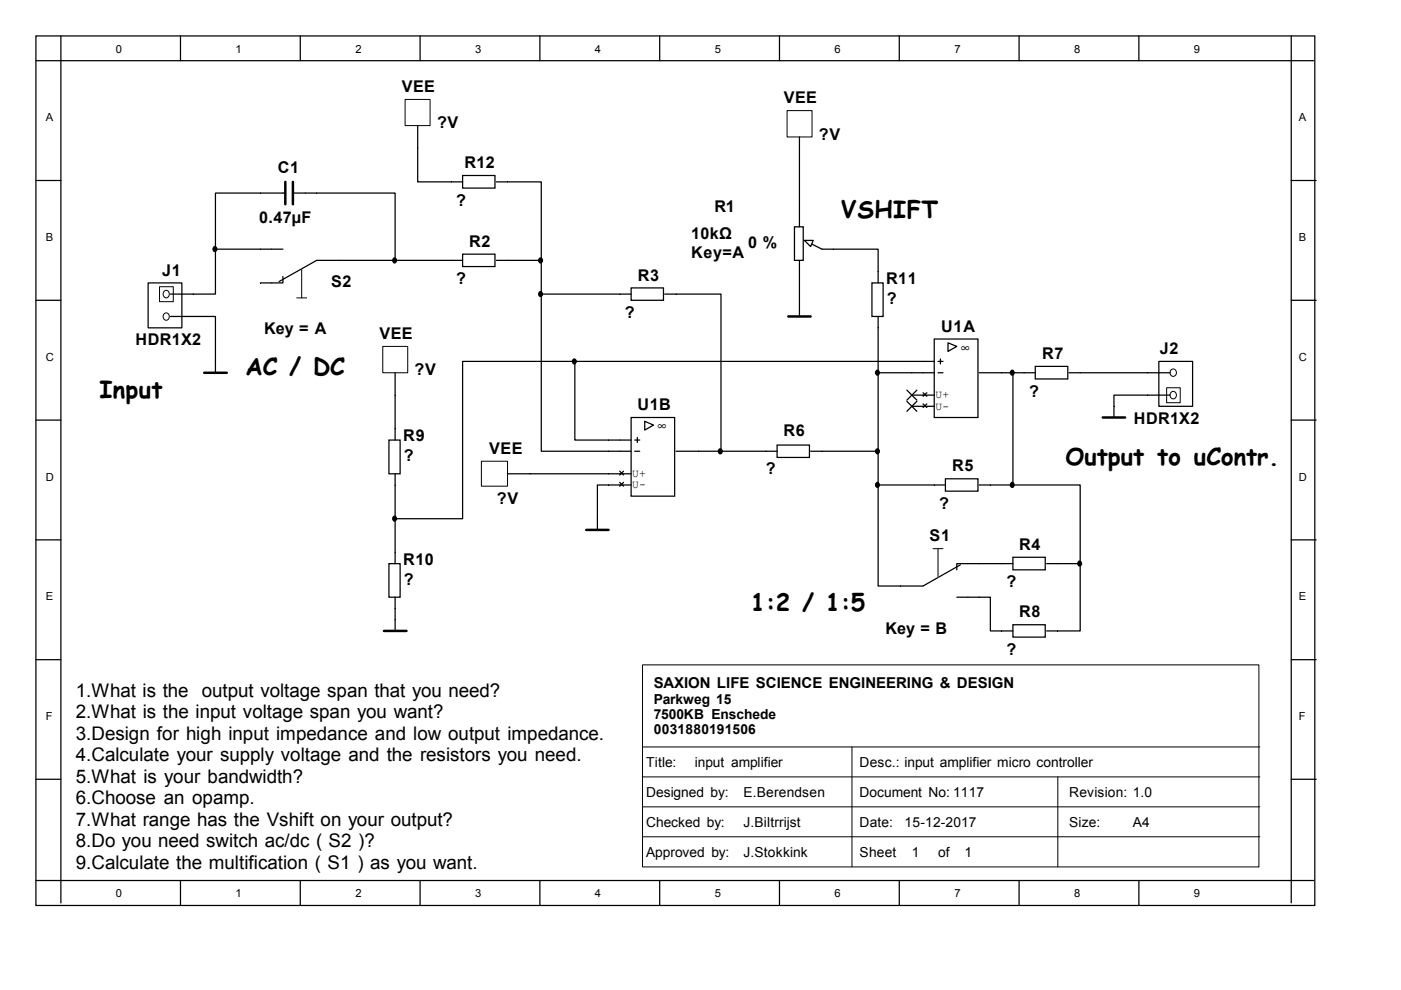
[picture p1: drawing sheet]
<svg xmlns="http://www.w3.org/2000/svg" width="297mm" height="210mm" viewBox="0 0 297 210" stroke-linecap="round" stroke-linejoin="round" font-family="sans-serif">
<g fill="none" stroke="#000" stroke-width=".26">
<path d="M7.6 7.6h271.2v184.4h-271.2zM7.6 12.9h270.9M12.9 7.6v183.8M38.3 7.6v5.3M63.7 7.6v5.3M89.1 7.6v5.3M114.5 7.6v5.3M139.9 7.6v5.3M165.3 7.6v5.3M190.7 7.6v5.3M216.1 7.6v5.3M241.5 7.6v5.3"/>
<path d="M273.8 7.6v183.8M7.6 38.3h5.3M273.8 38.3h5.3M170.6 51l3.7 1.8M7.6 63.7h5.3M45.7 76.6v2.4M169.5 64.7v2.4M193.3 79h4.8M193.3 76.6h4.8M198.1 71.9h9.2v16.6h-9.2zM198.9 79h1M198.9 76.6h1"/>
<path d="M199.4 76.1v1.1M201 72.7l1.9 .7-1.9 1.1zM207.6 79h4.8M273.8 63.7h5.3M7.6 89.1h5.3M129 95.7h4.8M129 93.3h4.8M131.4 99.9l.8 .8M132.2 99.9l-.8 .8M133.8 88.5h9.2v16.7h-9.2zM134.6 95.7h1M134.6 93.3h1"/>
<path d="M135.1 92.8v1M136.7 89.3l1.9 .8-1.9 1.1zM143.3 95.7h4.8M192.3 85.1l2.1 2.1M192.3 82.7l2.1 2.1M193.3 86.1h4.8M193.3 83.8h4.8M194.4 85.1l-2.1 2.1M194.4 82.7l-2.1 2.1M195.7 83.3l.8 .7M195.7 85.6l.8 .8M196.5 83.3l-.8 .7"/>
<path d="M196.5 85.6l-.8 .8M236.2 86.1v2.4M273.8 89.1h5.3M7.6 114.5h5.3M126.7 110v2.4M129 102.8h4.8M129 100.5h4.8M131.4 102.3l.8 .8M132.2 102.3l-.8 .8M203.6 119.8l-7.9 4.4h-4.8M207.6 119.5h-4.7v1.3M273.8 114.5h5.3"/>
<path d="M7.6 139.9h5.3M83.8 131.4v2.4M202.9 126.6h4.7M273.8 139.9h5.3M7.6 165.2h5.3M273.8 165.2h5.3M7.6 186.7h270.9M38.3 186.7v5.3M63.7 186.7v5.3M89.1 186.7v5.3M114.5 186.7v5.3M139.9 186.7v5.3"/>
<path d="M165.3 186.7v5.3M190.7 186.7v5.3M216.1 186.7v5.3M241.5 186.7v5.3"/>
</g>
<path d="M197.8 116.3h2.1M136.2 158.4h130.9M136.2 141h130.7v42.8h-130.7zM180.6 158.4v25.4M136.2 164.7h130.9M136.2 171.1h130.9M136.2 177.4h130.9M224.3 164.7v19.1" fill="none" stroke="#000" stroke-width=".21"/>
<path d="M43.3 79h4.8M167.1 67.1h4.8M233.8 88.5h4.7M124.3 112.4h4.7M81.4 133.8h4.8" fill="none" stroke="#000" stroke-width=".53"/>
<path d="M198.9 116.3v6.1" fill="none" stroke="#fff" stroke-width=".21" stroke-dasharray="6.1 2"/>
<path d="M198.9 116.3v6.1" fill="none" stroke="#000" stroke-width=".21" stroke-dasharray="6.1 2"/>
<path d="M170.6 51h1.8l-.5 1.3z" fill="#fff"/>
<g fill="none" stroke="#000" stroke-width=".26">
<path d="M88.6 26.6v12h9.5M98.1 37.2h6.8v2.7h-6.8zM105.2 38.6h9.6v16.6M169.5 29v19.1M31.4 60h7.2v9.5h-7.2zM45.4 52.4a.48 .48 0 0 1 .6 .4 .48 .48 0 0 1-.6 .5 .65 .65 0 0 1 0-.9zM45.7 52.8v9.6h-9.6M45.7 52.8h14.3M60 58.6v1.4h-4.8M60.5 40.9h-14.8v11.9M62.1 40.9h21.7v14.3M83.5 54.8a.48 .48 0 0 1 .6 .4 .48 .48 0 0 1-.6 .5 .65 .65 0 0 1 0-.9z"/>
<path d="M98.1 53.9h6.8v2.6h-6.8zM98.1 55.2h-31l-7.9 4.5M105.2 55.2h9.6M114.4 54.8a.48 .48 0 0 1 .6 .4 .48 .48 0 0 1-.6 .5 .65 .65 0 0 1 0-.9zM114.8 55.2v7.2M168.4 48.1h1.9v7.1h-1.9zM169.5 55.2v9.5M170.6 51h1.8l-.5 1.3zM174.3 52.8h11.9v7.2M184.9 60h2.3v7.1h-2.3zM36.1 67.1h9.6v9.5M83.8 79v14.3"/>
<path d="M114.4 61.9a.48 .48 0 0 1 .6 .4 .48 .48 0 0 1-.6 .5 .65 .65 0 0 1 0-.9zM114.8 62.4v33.3h14.2M114.8 62.4h19M121.6 76.2a.48 .48 0 0 1 .6 .4 .48 .48 0 0 1-.6 .5 .65 .65 0 0 1 0-.9zM121.9 76.6v16.7h7.1M121.9 76.6h-23.8v33.4h-14.3M121.9 76.6h71.4M133.8 61h6.9v2.7h-6.9zM140.9 62.4h12v33.3M185.8 78.6a.47 .47 0 0 1 .6 .4 .47 .47 0 0 1-.6 .5 .58 .58 0 0 1 0-.9zM186.2 79h7.1M186.2 67.1v35.7"/>
<path d="M212.4 79h7.1M214.4 78.6a.47 .47 0 0 1 .6 .4 .47 .47 0 0 1-.6 .5 .58 .58 0 0 1 0-.9zM214.8 79v23.8M219.5 77.7h6.9v2.6h-6.9zM226.6 79h21.5M245.7 76.6h7.2v9.5h-7.2zM82.5 93.3h2.3v7.2h-2.3zM148.1 95.7h16.7M152.5 95.2a.48 .48 0 0 1 .6 .5 .48 .48 0 0 1-.6 .4 .65 .65 0 0 1 0-.9zM164.8 94.4h6.8v2.6h-6.8zM171.9 95.7h14.3M185.8 95.2a.47 .47 0 0 1 .6 .5 .47 .47 0 0 1-.6 .4 .59 .59 0 0 1 0-.9z"/>
<path d="M248.1 83.8h-11.9v2.3M82.5 119.5h2.3v7.1h-2.3zM83.5 109.5a.47 .47 0 0 1 .6 .5 .47 .47 0 0 1-.6 .4 .64 .64 0 0 1 0-.9zM83.8 100.5v19M107.6 100.5h21.4M129 102.8h-2.3v7.2M185.8 102.4a.47 .47 0 0 1 .6 .4 .47 .47 0 0 1-.6 .5 .59 .59 0 0 1 0-.9zM186.2 102.8v21.4h4.7M186.2 102.8h14.2M200.4 101.5h6.9v2.6h-6.9zM207.6 119.5h7.2M207.6 102.8h7.2"/>
<path d="M214.4 102.4a.47 .47 0 0 1 .6 .4 .47 .47 0 0 1-.6 .5 .59 .59 0 0 1 0-.9zM214.8 118.2h6.8v2.6h-6.8zM214.8 102.8h14.2v16.7M221.9 119.5h7.1M228.7 119a.47 .47 0 0 1 .6 .5 .47 .47 0 0 1-.6 .4 .64 .64 0 0 1 0-.9zM229 119.5v14.3h-7.1M83.8 126.6v4.8M207.6 126.6h2.4v7.2h4.8M214.8 132.5h6.8v2.6h-6.8z"/>
</g>
<g fill="none" stroke="#000" stroke-width=".21">
<path d="M85.9 21.1h5.3v5.5h-5.3zM166.9 23.5h5.3v5.5h-5.3zM33.8 60.8h2.9v3.2h-2.9zM34.8 61.8a.75 .75 0 0 1 1.1 .2 .75 .75 0 0 1-.4 1.1 .77 .77 0 0 1-.9-.4 .77 .77 0 0 1 .2-.9zM34.8 66.6a.7 .7 0 0 1 .9 0 .7 .7 0 0 1 0 1 .7 .7 0 0 1-.9 .1 .89 .89 0 0 1 0-1.1zM62.9 63.2h2.1M81.1 73.4h5.3v5.6h-5.3zM102.1 97.8h5.5v5.3h-5.5zM247.4 82.2h2.8v3.2h-2.8zM248.3 83.2a.72 .72 0 0 1 .9 .1 .72 .72 0 0 1 0 1 .72 .72 0 0 1-.9 0 .9 .9 0 0 1 0-1.1z"/>
<circle cx="248.7" cy="79" r=".73"/>
</g>
<g fill="#000">
<path d="M45.4 52.4a.48 .48 0 0 1 .6 .4 .48 .48 0 0 1-.6 .5 .65 .65 0 0 1 0-.9z" fill-rule="evenodd"/>
<path d="M83.5 54.8a.48 .48 0 0 1 .6 .4 .48 .48 0 0 1-.6 .5 .65 .65 0 0 1 0-.9z" fill-rule="evenodd"/>
<path d="M114.4 54.8a.48 .48 0 0 1 .6 .4 .48 .48 0 0 1-.6 .5 .65 .65 0 0 1 0-.9z" fill-rule="evenodd"/>
<path d="M114.4 61.9a.48 .48 0 0 1 .6 .4 .48 .48 0 0 1-.6 .5 .65 .65 0 0 1 0-.9z" fill-rule="evenodd"/>
<path d="M121.6 76.2a.48 .48 0 0 1 .6 .4 .48 .48 0 0 1-.6 .5 .65 .65 0 0 1 0-.9z" fill-rule="evenodd"/>
<path d="M185.8 78.6a.47 .47 0 0 1 .6 .4 .47 .47 0 0 1-.6 .5 .58 .58 0 0 1 0-.9z" fill-rule="evenodd"/>
<path d="M214.4 78.6a.47 .47 0 0 1 .6 .4 .47 .47 0 0 1-.6 .5 .58 .58 0 0 1 0-.9z" fill-rule="evenodd"/>
<path d="M152.5 95.2a.48 .48 0 0 1 .6 .5 .48 .48 0 0 1-.6 .4 .65 .65 0 0 1 0-.9z" fill-rule="evenodd"/>
<path d="M185.8 95.2a.47 .47 0 0 1 .6 .5 .47 .47 0 0 1-.6 .4 .59 .59 0 0 1 0-.9z" fill-rule="evenodd"/>
<path d="M83.5 109.5a.47 .47 0 0 1 .6 .5 .47 .47 0 0 1-.6 .4 .64 .64 0 0 1 0-.9z" fill-rule="evenodd"/>
<path d="M185.8 102.4a.47 .47 0 0 1 .6 .4 .47 .47 0 0 1-.6 .5 .59 .59 0 0 1 0-.9z" fill-rule="evenodd"/>
<path d="M214.4 102.4a.47 .47 0 0 1 .6 .4 .47 .47 0 0 1-.6 .5 .59 .59 0 0 1 0-.9z" fill-rule="evenodd"/>
<path d="M228.7 119a.47 .47 0 0 1 .6 .5 .47 .47 0 0 1-.6 .4 .64 .64 0 0 1 0-.9z" fill-rule="evenodd"/>
</g>
<path d="M64 63.2v-6.1" fill="none" stroke="#fff" stroke-width=".21" stroke-dasharray="6.1 2"/>
<path d="M64 63.2v-6.1" fill="none" stroke="#000" stroke-width=".21" stroke-dasharray="6.1 2"/>
<path d="M60.5 38.6v4.7M62.1 38.6v4.7" fill="none" stroke="#000" stroke-width=".53"/>
<g font-size="5">
<text x="178.3" y="46.2">VSHIFT</text>
<text x="52.1" y="79.6">AC / DC</text>
<text x="21.1" y="84.3">Input</text>
<text x="225.9" y="98.6">Output to uContr.</text>
<text x="159.2" y="129.6">1:2 / 1:5</text>
</g>
<g font-size="4">
<text x="16.1" y="147.7">1.What is the output voltage span that you need?</text>
<text x="16.1" y="152.3">2.What is the input voltage span you want?</text>
<text x="16.1" y="156.8">3.Design for high input impedance and low output impedance.</text>
<text x="16.1" y="161.4">4.Calculate your supply voltage and the resistors you need.</text>
<text x="16.1" y="166">5.What is your bandwidth?</text>
<text x="16.1" y="170.6">6.Choose an opamp.</text>
<text x="16.1" y="175.1">7.What range has the Vshift on your output?</text>
<text x="16.1" y="179.7">8.Do you need switch ac/dc ( S2 )?</text>
<text x="16.1" y="184.2">9.Calculate the multification ( S1 ) as you want.</text>
</g>
<g font-size="3.4">
<text x="85.2" y="19.5">VEE</text>
<text x="166.2" y="21.9">VEE</text>
<text x="92.7" y="27.2">?V</text>
<text x="173.6" y="29.6">?V</text>
<text x="98.5" y="35.6">R12</text>
<text x="58.9" y="36.7">C1</text>
<text x="54.9" y="47.3">0.47µF</text>
<text x="96.7" y="43.6">?</text>
<text x="151.5" y="44.9">R1</text>
<text x="99.4" y="52.3">R2</text>
<text x="146.5" y="50.8">10kΩ</text>
<text x="158.6" y="52.6">0 %</text>
<text x="34.4" y="58.4">J1</text>
<text x="135.2" y="59.5">R3</text>
<text x="146.5" y="54.7">Key=A</text>
<text x="70.2" y="60.8">S2</text>
<text x="96.7" y="60.3">?</text>
<text x="187.9" y="60.3">R11</text>
<text x="188" y="64.5">?</text>
<text x="56" y="70.8">Key = A</text>
<text x="80.4" y="71.9">VEE</text>
<text x="132.5" y="67.4">?</text>
<text x="199.5" y="70.3">U1A</text>
<text x="28.7" y="73.2">HDR1X2</text>
<text x="203.7" y="74.8">∞</text>
<text x="220.9" y="76.2">R7</text>
<text x="245.9" y="75.1">J2</text>
<text x="87.9" y="79.6">?V</text>
<text x="135.2" y="87">U1B</text>
<text x="218.2" y="84.1">?</text>
<text x="240.4" y="89.9">HDR1X2</text>
<text x="85.5" y="93.6">R9</text>
<text x="139.4" y="91.4">∞</text>
<text x="166.1" y="92.5">R6</text>
<text x="85.6" y="97.8">?</text>
<text x="103.7" y="96.3">VEE</text>
<text x="162.3" y="100.5">?</text>
<text x="201.9" y="99.9">R5</text>
<text x="105.4" y="106.8">?V</text>
<text x="199.1" y="107.9">?</text>
<text x="85.5" y="119.8">R10</text>
<text x="197.1" y="114.8">S1</text>
<text x="216.1" y="116.6">R4</text>
<text x="85.6" y="124">?</text>
<text x="213.4" y="124.5">?</text>
<text x="216.1" y="130.9">R8</text>
<text x="187.7" y="134.3">Key = B</text>
<text x="213.4" y="138.9">?</text>
</g>
<text font-size="3.2" x="138.6" y="145.8">SAXION LIFE SCIENCE ENGINEERING &amp; DESIGN</text>
<g font-size="2.9">
<text x="138.6" y="149.2">Parkweg 15</text>
<text x="138.6" y="152.4">7500KB Enschede</text>
<text x="138.6" y="155.6">0031880191506</text>
<text x="137" y="162.6">Title:</text>
<text x="147.3" y="162.6">input amplifier</text>
<text x="182.2" y="162.6">Desc.: input amplifier micro controller</text>
<text x="137" y="169">Designed by:</text>
<text x="157.6" y="169">E.Berendsen</text>
<text x="182.2" y="169">Document No: 1117</text>
<text x="226.7" y="169">Revision: 1.0</text>
<text x="137" y="175.3">Checked by:</text>
<text x="157.6" y="175.3">J.Biltrrijst</text>
<text x="182.2" y="175.3">Date:</text>
<text x="191.8" y="175.3">15-12-2017</text>
<text x="226.7" y="175.3">Size:</text>
<text x="240.2" y="175.3">A4</text>
<text x="137" y="181.7">Approved by:</text>
<text x="157.6" y="181.7">J.Stokkink</text>
<text x="182.2" y="181.7">Sheet</text>
<text x="193.3" y="181.7">1</text>
<text x="198.9" y="181.7">of</text>
<text x="204.5" y="181.7">1</text>
</g>
<g font-size="2.4">
<text x="24.6" y="11.1">0</text>
<text x="50" y="11.1">1</text>
<text x="75.4" y="11.1">2</text>
<text x="100.8" y="11.1">3</text>
<text x="126.2" y="11.1">4</text>
<text x="151.6" y="11.1">5</text>
<text x="177" y="11.1">6</text>
<text x="202.4" y="11.1">7</text>
<text x="227.8" y="11.1">8</text>
<text x="253.2" y="11.1">9</text>
<text x="9.7" y="25.7">A</text>
<text x="275.4" y="25.7">A</text>
<text x="9.7" y="51.1">B</text>
<text x="275.4" y="51.1">B</text>
<text x="9.7" y="76.5">C</text>
<text x="275.4" y="76.5">C</text>
<text x="198.4" y="84.5">U+</text>
<text x="198.4" y="86.9">U-</text>
<text x="9.7" y="101.9">D</text>
<text x="134.1" y="101.1">U+</text>
<text x="275.4" y="101.9">D</text>
<text x="134.1" y="103.5">U-</text>
<text x="9.7" y="127.3">E</text>
<text x="275.4" y="127.3">E</text>
<text x="9.7" y="152.7">F</text>
<text x="275.4" y="152.7">F</text>
<text x="24.6" y="190.2">0</text>
<text x="50" y="190.2">1</text>
<text x="75.4" y="190.2">2</text>
<text x="100.8" y="190.2">3</text>
<text x="126.2" y="190.2">4</text>
<text x="151.6" y="190.2">5</text>
<text x="177" y="190.2">6</text>
<text x="202.4" y="190.2">7</text>
<text x="227.8" y="190.2">8</text>
<text x="253.2" y="190.2">9</text>
</g>
</svg>
